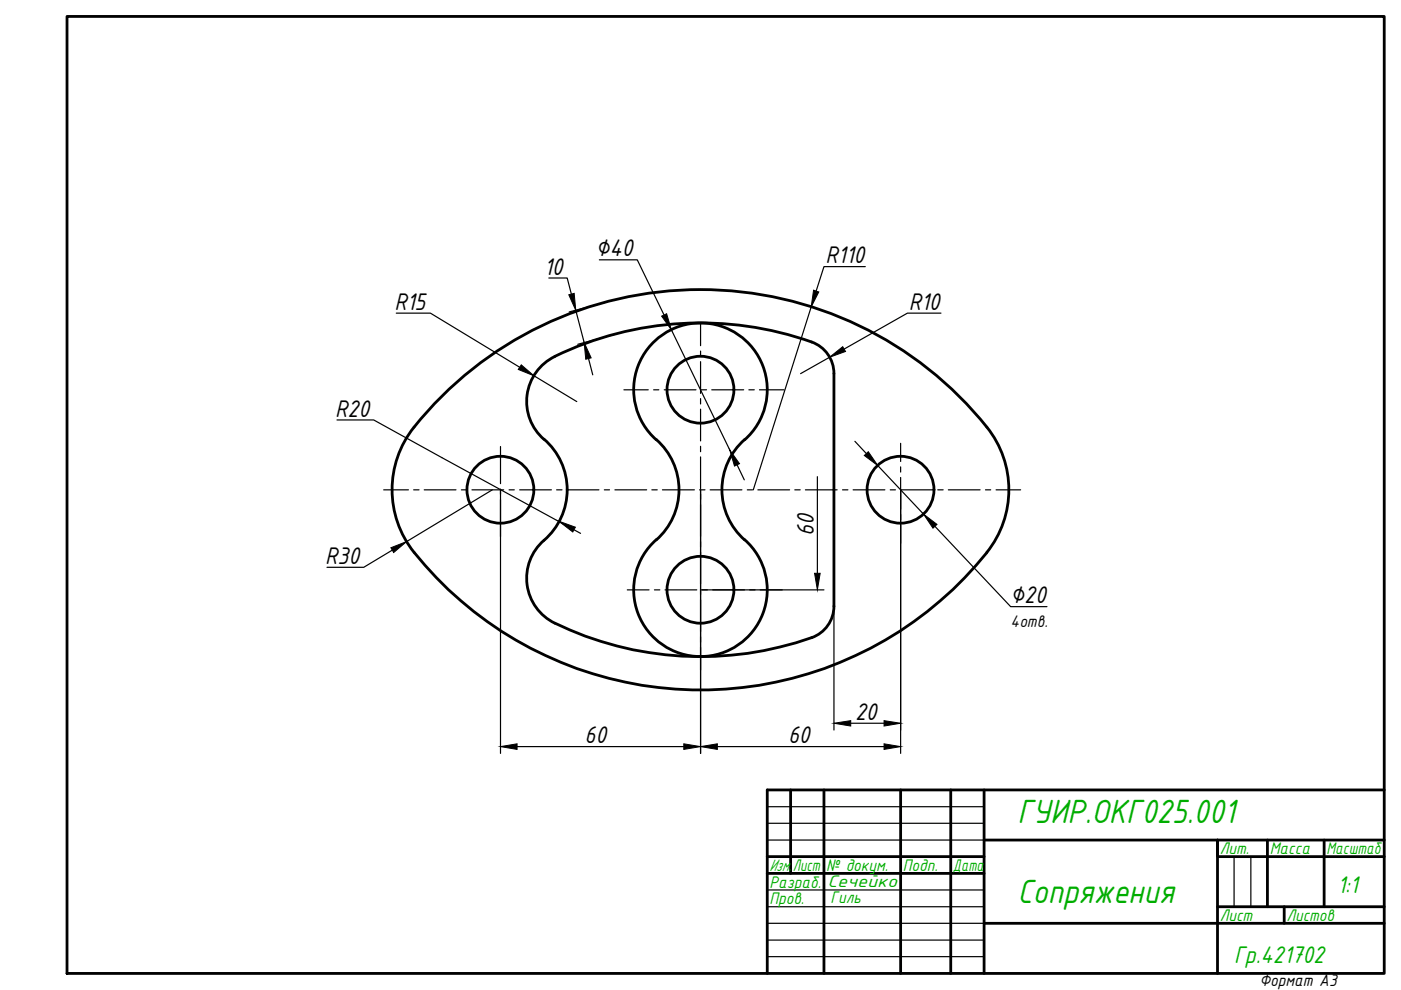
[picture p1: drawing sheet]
<svg xmlns="http://www.w3.org/2000/svg" width="297mm" height="210mm" viewBox="0 0 297 210" stroke-linecap="round" stroke-linejoin="round" font-family="sans-serif">
<!-- layer: 0 -->
<g fill="none" stroke="#000" stroke-width=".59">
<path d="M14.2 3.5h279.3v202.9h-279.3zM176.8 79.2a7.1 7.1 0 0 0-4.7-6.7 70.3 70.3 0 0 0-55.4 3.6 10.7 10.7 0 0 0-.5 17.8 14.3 14.3 0 0 1-1.6 21.4 10.6 10.6 0 0 0 3 16.8M176.8 79.2v49.3a7.1 7.1 0 0 1-4.7 6.7M139.1 93.2a14.2 14.2 0 0 1-.8-20.4 14.2 14.2 0 0 1 20.4 0 14.2 14.2 0 0 1-.8 20.4M139.2 93.2a14.2 14.2 0 0 1 0 21.3M157.9 93.2a14.2 14.2 0 0 0 0 21.3M209.2 90.6a77.7 77.7 0 0 0-122.4 1.4 21.2 21.2 0 0 0 1 25.1M209.2 90.6a21.2 21.2 0 0 1 0 26.5M87.8 117.2a77.8 77.8 0 0 0 121.4 0M139.1 114.4a14.2 14.2 0 0 0-.8 20.4 14.2 14.2 0 0 0 20.4 0 14.2 14.2 0 0 0-.8-20.4M117.7 132.1a70.7 70.7 0 0 0 54.4 3.1M167.6 167.5v17.7"/>
<path d="M174.7 167.5v38.9M191 167.5v38.9M201.6 167.5v38.9M208.6 167.5v38.9M208.6 178.1h84.9M268.7 178.1v14.1M280.7 178.1v14.1M293.5 167.5h-130.8v38.9M162.7 181.6h45.9M162.7 185.2h45.9M208.6 195.8h84.9M258.1 192.2h35.4"/>
<path d="M272.3 192.2v3.6M293.5 181.6h-35.4v-3.5v28.3"/>
<circle cx="148.5" cy="82.6" r="7.1"/>
<circle cx="106.1" cy="103.8" r="7.1"/>
<circle cx="190.9" cy="103.8" r="7.1"/>
<circle cx="148.5" cy="125" r="7.1"/>
</g>
<path d="M162.7 171h45.9M162.7 174.6h45.9M162.7 178.1h45.9M162.7 188.7h45.9M162.7 192.2h45.9M162.7 199.3h45.9M162.7 195.8h45.9M261.6 181.6v10.6M265.2 181.6v10.6M162.7 202.8h45.9" fill="none" stroke="#000" stroke-width=".25"/>
<g fill="none" stroke="#000" stroke-width=".25">
<path d="M148.5 68.5v4.8M148.5 74.4v1.1M148.5 76.7v6.7M106.1 94.7v7.8M132.3 82.6h5.1M138.6 82.6h1.1M140.8 82.6h6.8M148.5 84.5v1.2M148.5 86.8v6.7M148.5 94.6v1.2M148.5 96.9v6.7M148.7 82.6h1.1"/>
<path d="M150.9 82.6h6.8M158.8 82.6h1.1M161 82.6h5.2M191 94v3.8M191 99v1.1M81.4 103.9h5.2M87.7 103.9h1.1M89.9 103.9h6.8M97.8 103.9h1.1M100.1 103.9h6.7M106.1 103.7v1.1M106.1 105.9v7.9"/>
<path d="M107.9 103.9h1.1M110.2 103.9h6.7M118 103.9h1.2M120.3 103.9h6.7M128.1 103.9h1.1M130.4 103.9h6.7M138.2 103.9h1.1M140.4 103.9h6.8M148.3 103.9h1.2M148.5 104.7v1.1M148.5 107v6.7M148.5 114.8v1.2"/>
<path d="M148.5 117.1v6.7M150.6 103.9h6.7M158.4 103.9h1.1M160.7 103.9h6.7M168.5 103.9h1.2M170.8 103.9h6.7M178.6 103.9h1.2M180.9 103.9h6.7M188.8 103.9h1.1M191 101.2v6.8M191 109.1v1.1M191 111.3v3.9"/>
<path d="M191 103.9h6.7M198.8 103.9h1.2M201.1 103.9h6.7M208.9 103.9h1.1M211.2 103.9h5.2M133 125.1h4.6M138.8 125.1h1.1M141 125.1h6.7M148.5 124.9v1.1M148.5 127.2v6.7M148.5 135v1.2M148.5 137.3v4.7"/>
<path d="M148.9 125.1h1.1M151.1 125.1h6.7M158.9 125.1h1.2M161.2 125.1h4.6"/>
</g>
<g fill="none" stroke="#000" stroke-width=".25">
<path d="M116.4 58.9h3.9l.8 3.5M127.1 55.1h8l5.7 11.7M183.5 56.5h-8.8l-1.7 5.2M84 66.4h7.3l18.9 11.5M113.2 79.7l9.1 5.4M122.1 65.8l1.8 6.8M124.8 76l.9 3.5M128.7 64l-8 2.1M130.5 70.9l-8 2.1M142.4 69.9l12.3 25.5M172 65.1l-12.3 38.8M175.9 75.7l-6.2 3.5"/>
<path d="M199.5 66.4h-7.1l-13.4 7.6M71.4 89h7.8l43.9 24.1M156.3 98.6l1.5 3.1M181.3 93.6l2.4 2.6M186.1 98.7l9.7 10.3M83.2 116.6l-6.1 3.7h-7.8M104.4 103.9l-18.2 10.9M106.1 103.9v55.8M148.5 103.9v55.8M173.3 101.1v20.5M176.8 103.9v50.9M191 103.9v55.8"/>
<path d="M198.2 111.6l16.1 17h7.7M148.5 125.1h26.2M109.6 158.3h35.4M152.1 158.3h35.3M180.4 153.3h7"/>
</g>
<g fill="#000" stroke="#000" stroke-width=".21">
<path d="M110.5 77.4l2.7 2.3-3.3-1.4zM120.6 62.5l1.1-.3 .4 3.6zM123.9 72.6l1.4 3.3-1.1 .3zM140.3 67l1-.5 1.1 3.4zM172.5 61.5l1.1 .4-1.6 3.2zM175.9 75.7l2.8-2.2 .6 1zM154.7 95.4l2.1 2.9-1.1 .5zM183.2 96.6l.9-.8 2 2.9zM82.9 116.1l3.3-1.3-2.7 2.4zM118.5 110.5l3.5 1.3-.6 1zM195.8 109l2.9 2.2-.9 .8zM172.7 121.6h1.2l-.6 3.5z"/>
<path d="M106.1 158.3l3.5-.6v1.2zM145 157.7l3.5 .6-3.5 .6zM148.5 158.3l3.6-.6v1.2zM176.8 153.3l3.6-.5v1.1zM187.4 152.8l3.6 .5-3.6 .6zM187.4 157.7l3.6 .6-3.6 .6z"/>
</g>
<g font-size="7.7" fill="#00ad00">
<text x="215.7" y="174.6">ГУИР.ОКГ025.001</text>
<text x="215.7" y="191.5">Сопряжения</text>
</g>
<g font-size="5.5">
<text x="115.4" y="58.2">10</text>
<text x="126.3" y="54.4">∅40</text>
<text x="175" y="55.8">R110</text>
<text x="83.6" y="65.7">R15</text>
<text x="192.7" y="65.7">R10</text>
<text x="71.1" y="88.3">R20</text>
<text x="172.6" y="113.6" transform="rotate(-90 172.6 113.6)">60</text>
<text x="68.9" y="119.6">R30</text>
<text x="214.2" y="127.9">∅20</text>
<text x="181.3" y="152.7">20</text>
<text x="123.9" y="157.6">60</text>
<text x="167.1" y="157.6">60</text>
</g>
<g font-size="5.5" fill="#00ad00">
<text x="283.6" y="189.4">1:1</text>
<text x="261.6" y="204.3">Гр.421702</text>
</g>
<g font-size="3.8">
<text x="214.3" y="132.9">4отв.</text>
<text x="267" y="209.1">Формат А3</text>
</g>
<g font-size="3.8" fill="#00ad00">
<text x="163.1" y="184.7">Изм.</text>
<text x="168.1" y="184.7">Лист</text>
<text x="175.2" y="184.7">№ докум.</text>
<text x="191.4" y="184.7">Подп.</text>
<text x="202" y="184.7">Дата</text>
<text x="258.6" y="181.2">Лит.</text>
<text x="269.2" y="181.2">Масса</text>
<text x="281.2" y="181.2">Масштаб</text>
<text x="163.1" y="188.2">Разраб.</text>
<text x="163.1" y="191.7">Пров.</text>
<text x="175.4" y="188">Сечейко</text>
<text x="176.1" y="191.5">Гиль</text>
<text x="258.6" y="195.3">Лист</text>
<text x="272.7" y="195.3">Листов</text>
</g>
</svg>
